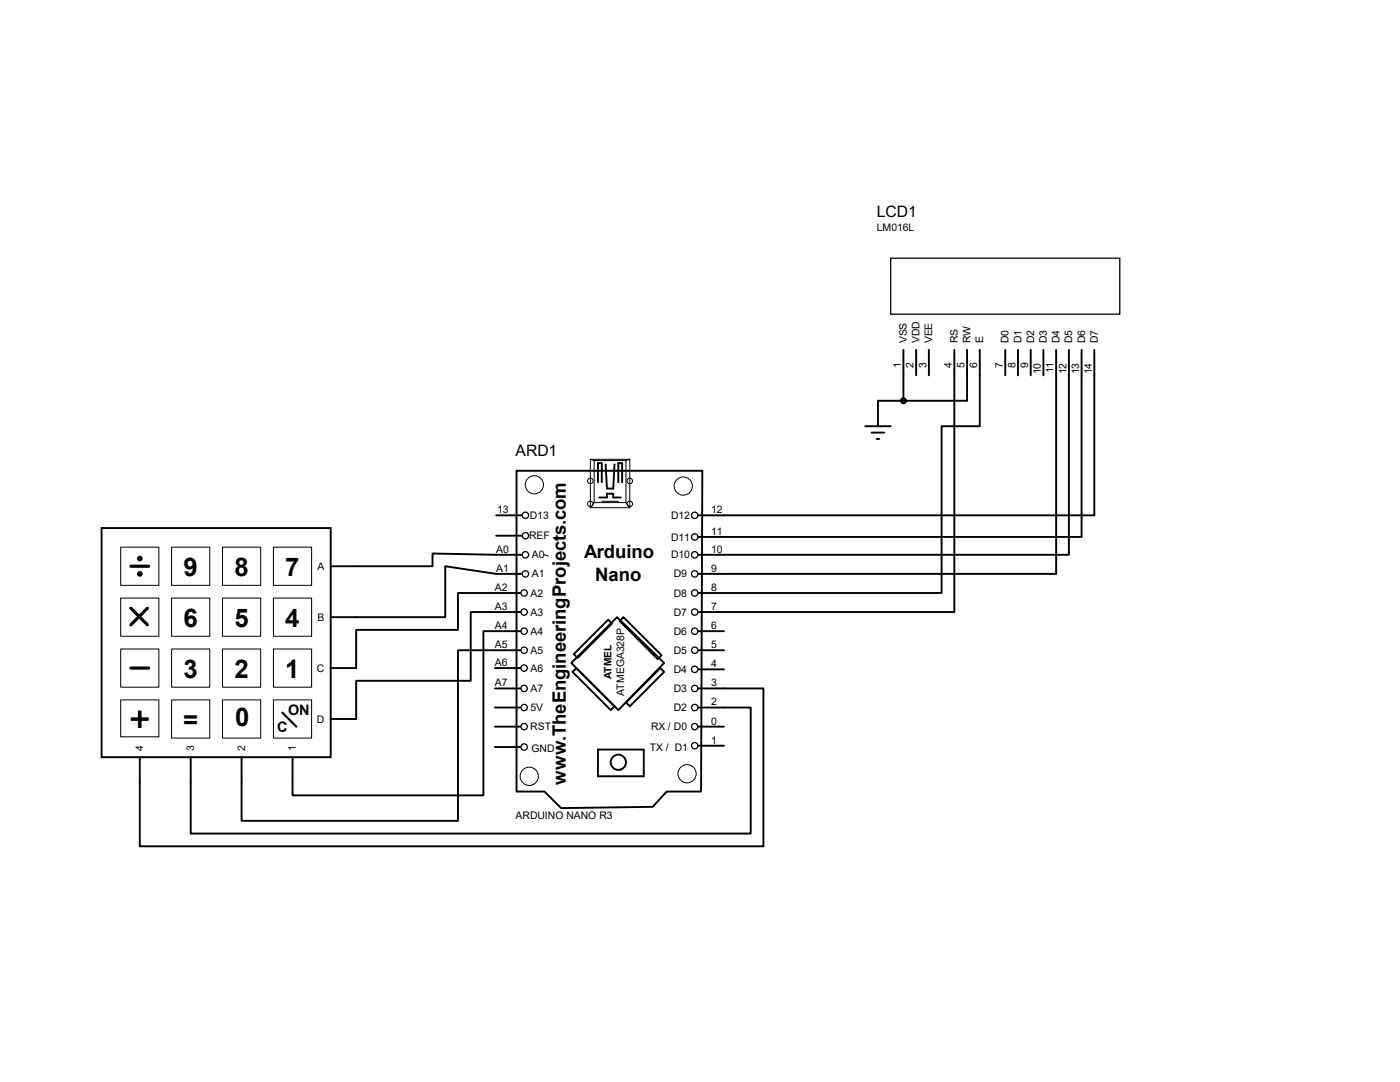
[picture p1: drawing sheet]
<svg xmlns="http://www.w3.org/2000/svg" width="279mm" height="216mm" viewBox="0 0 279 216" stroke-linecap="round" stroke-linejoin="round" font-family="sans-serif">
<g fill="none" stroke="#000" stroke-width=".38">
<path d="M180.3 80h-5.1v5M180.3 69.8v10.2M182.8 69.8v5.1M185.4 69.8v5.1M190.5 69.8v52.3h-51.1M193 69.8v10.2h-12.7M195.5 69.8v15.2h-7.6v33.3h-48.5M200.6 69.8v5.1M203.2 69.8v5.1M205.7 69.8v5.1M208.2 69.8v5.1M210.8 69.8v44.7h-71.4"/>
<path d="M213.3 69.8v40.9h-73.9M215.9 69.8v37.3h-76.5M218.4 69.8v33h-79M103.1 93.9h37.1l-.3 64h-6.8l-2.8 3.1-18.3 .2-3.3-3.3h-5.6zM119.3 96.2v-3.8h.8v3.8M119.6 99.3h1.5v-.8h1.3v.8h1.5M120.9 92.7l.2 4.5M122.6 92.7l-.2 4.8h-1.3M123.4 96.2v-3.8h.8v3.8M172.7 85h5.1M173.9 86.3h2.6M175 87.6h.5"/>
<path d="M20.3 105.4h45.7v45.7h-45.7zM99 102.8h5.1M99 106.9h5.1M103.8 118.3h-12.4v7.4h-20.3v7.6h-5.1M104.1 114.5h-5.1l-10.1-1.5v10.1h-22.9M104.1 110.7l-17.8-.3v2.6h-20.3M98.8 133.3h5M98.8 137.4h5M103.8 129.8h-12.4v34h-43.2v-12.7M103.8 125.9h-7.3v32.8h-38.1v-7.6M103.8 122.1h-9.9v13.7h-22.8v7.7h-5.1M114 132.3l9.1-9.2 9.4 9.2-9.1 9.4z"/>
<path d="M114.3 134.1l.7-.8 7.6 7.6-.7 .8zM121.4 123.7l.7 .7-6.8 6.9-.8-.8zM123.7 123.9l.7-.8 7.6 7.7-.7 .7zM131.8 133.3l.7 .8-6.8 6.8-.8-.7zM139.4 137.4h13v31.5h-124.5v-17.8M139.4 133.6h5.1M139.4 129.8h5.1M139.4 125.9h5.1M98.8 145h5M98.8 141.2h5M98.8 149.1h5M119.3 149.6h9.2v5.3h-9.2z"/>
<path d="M139.4 141.2h10.4v25.1h-111.7v-15.2M139.4 145h5.1M139.4 148.8h5.1"/>
<circle cx="123.4" cy="152.1" r="1.52"/>
</g>
<g fill="none" stroke="#000" stroke-width=".2">
<path d="M117.8 91.7h7.9v9.6h-7.9zM117.9 91.7l.7 .2M118.6 91.9h6.3v8.4h-6.3zM125.7 91.7l-.8 .2M24.1 109.2h7.6v7.6h-7.6zM24.1 119.3h7.6v7.7h-7.6zM34.2 109.2h7.7v7.6h-7.7zM34.2 119.3h7.7v7.7h-7.7zM44.4 109.2h7.6v7.6h-7.6zM44.4 119.3h7.6v7.7h-7.6zM54.6 109.2h7.6v7.6h-7.6zM54.6 119.3h7.6v7.7h-7.6z"/>
<path d="M108.7 110.7l.7 .3M118.6 100.3l-.8 1M120.1 100h3.3M124.9 100.3l.8 1M24.1 129.5h7.6v7.6h-7.6zM24.1 139.7h7.6v7.3h-7.6zM34.2 129.5h7.7v7.6h-7.7zM34.2 139.7h7.7v7.6h-7.7zM44.4 129.5h7.6v7.6h-7.6zM44.4 139.7h7.6v7.6h-7.6zM54.6 129.5h7.6v7.6h-7.6zM54.6 139.7h7.6v7.6h-7.6z"/>
<circle cx="106.6" cy="96.7" r="1.82"/>
<circle cx="117.8" cy="96" r=".55"/>
<circle cx="125.7" cy="96" r=".55"/>
<circle cx="136.4" cy="97" r="1.82"/>
<circle cx="117.8" cy="100.5" r=".55"/>
<circle cx="125.7" cy="100.5" r=".55"/>
<circle cx="105.6" cy="154.9" r="1.82"/>
<circle cx="137.1" cy="154.4" r="1.82"/>
</g>
<g fill="none" stroke="#000" stroke-width=".64">
<path d="M26.1 113h3.6M26.1 133.3h3.6M26.1 121.4l3.3 3.3M29.4 121.4l-3.3 3.3"/>
<circle cx="27.9" cy="111.5" r=".25"/>
<circle cx="27.9" cy="114.5" r=".25"/>
</g>
<path d="M56.3 142.2l2.8 2.8" fill="none" stroke="#000" stroke-width=".42"/>
<g fill="none" stroke="#000" stroke-width=".25">
<path d="M177.8 51.5h45.7v11.2h-45.7z"/>
<circle cx="104.6" cy="118.3" r=".64"/>
<circle cx="104.9" cy="114.5" r=".64"/>
<circle cx="104.9" cy="102.8" r=".64"/>
<circle cx="104.9" cy="106.9" r=".64"/>
<circle cx="104.9" cy="110.7" r=".64"/>
<circle cx="138.6" cy="107.1" r=".64"/>
<circle cx="138.6" cy="102.8" r=".64"/>
<circle cx="138.6" cy="114.5" r=".64"/>
<circle cx="138.6" cy="118.3" r=".64"/>
<circle cx="138.6" cy="110.7" r=".64"/>
<circle cx="104.6" cy="129.8" r=".64"/>
<circle cx="104.6" cy="133.3" r=".64"/>
<circle cx="104.6" cy="137.4" r=".64"/>
<circle cx="104.6" cy="125.9" r=".64"/>
<circle cx="104.6" cy="122.1" r=".64"/>
<circle cx="138.6" cy="137.4" r=".64"/>
<circle cx="138.6" cy="129.8" r=".64"/>
<circle cx="138.6" cy="133.6" r=".64"/>
<circle cx="138.6" cy="125.9" r=".64"/>
<circle cx="138.6" cy="122.1" r=".64"/>
<circle cx="104.6" cy="145" r=".64"/>
<circle cx="104.6" cy="141.2" r=".64"/>
<circle cx="104.6" cy="149.1" r=".64"/>
<circle cx="138.6" cy="145" r=".64"/>
<circle cx="138.6" cy="148.8" r=".64"/>
<circle cx="138.6" cy="141.2" r=".64"/>
</g>
<circle cx="180.3" cy="80" r=".51" fill="#000" stroke="#000" stroke-width=".38"/>
<text font-size="7.3" x="25.8" y="146">+</text>
<g font-size="5.1">
<text x="36.6" y="114.9">9</text>
<text x="46.8" y="114.9">8</text>
<text x="56.9" y="114.9">7</text>
<text x="36.6" y="125.1">6</text>
<text x="46.8" y="125.1">5</text>
<text x="56.9" y="125.1">4</text>
<text x="36.6" y="135.3">3</text>
<text x="46.8" y="135.3">2</text>
<text x="56.9" y="135.3">1</text>
<text x="36.6" y="145.4">=</text>
<text x="46.9" y="144.9">0</text>
</g>
<g font-size="3.7">
<text x="116.6" y="111.3">Arduino</text>
<text x="118.8" y="115.9">Nano</text>
<text x="112.9" y="156.6" transform="rotate(-90 112.9 156.6)">www.TheEngineeringProjects.com</text>
</g>
<g font-size="3.1">
<text x="175" y="43.3">LCD1</text>
<text x="102.9" y="90.9">ARD1</text>
</g>
<g font-size="2.9">
<text x="57.5" y="142.7">ON</text>
<text x="55.3" y="146">C</text>
</g>
<g font-size="2.1">
<text x="175" y="46.1">LM016L</text>
<text x="181" y="68.5" transform="rotate(-90 181 68.5)">VSS</text>
<text x="183.5" y="68.5" transform="rotate(-90 183.5 68.5)">VDD</text>
<text x="186.1" y="68.5" transform="rotate(-90 186.1 68.5)">VEE</text>
<text x="191.1" y="68.5" transform="rotate(-90 191.1 68.5)">RS</text>
<text x="193.7" y="68.5" transform="rotate(-90 193.7 68.5)">RW</text>
<text x="196.2" y="68.5" transform="rotate(-90 196.2 68.5)">E</text>
<text x="201.3" y="68.5" transform="rotate(-90 201.3 68.5)">D0</text>
<text x="203.8" y="68.5" transform="rotate(-90 203.8 68.5)">D1</text>
<text x="206.4" y="68.5" transform="rotate(-90 206.4 68.5)">D2</text>
<text x="208.9" y="68.5" transform="rotate(-90 208.9 68.5)">D3</text>
<text x="211.5" y="68.5" transform="rotate(-90 211.5 68.5)">D4</text>
<text x="214" y="68.5" transform="rotate(-90 214 68.5)">D5</text>
<text x="216.5" y="68.5" transform="rotate(-90 216.5 68.5)">D6</text>
<text x="219.1" y="68.5" transform="rotate(-90 219.1 68.5)">D7</text>
<text x="179.8" y="73.5" transform="rotate(-90 179.8 73.5)">1</text>
<text x="182.3" y="73.5" transform="rotate(-90 182.3 73.5)">2</text>
<text x="184.9" y="73.5" transform="rotate(-90 184.9 73.5)">3</text>
<text x="190" y="73.5" transform="rotate(-90 190 73.5)">4</text>
<text x="192.5" y="73.5" transform="rotate(-90 192.5 73.5)">5</text>
<text x="195" y="73.5" transform="rotate(-90 195 73.5)">6</text>
<text x="200.1" y="73.5" transform="rotate(-90 200.1 73.5)">7</text>
<text x="202.7" y="73.5" transform="rotate(-90 202.7 73.5)">8</text>
<text x="205.2" y="73.5" transform="rotate(-90 205.2 73.5)">9</text>
<text x="207.7" y="74.7" transform="rotate(-90 207.7 74.7)">10</text>
<text x="210.3" y="74.5" transform="rotate(-90 210.3 74.5)">11</text>
<text x="212.8" y="74.7" transform="rotate(-90 212.8 74.7)">12</text>
<text x="215.4" y="74.7" transform="rotate(-90 215.4 74.7)">13</text>
<text x="217.9" y="74.7" transform="rotate(-90 217.9 74.7)">14</text>
<text x="99.2" y="102.4">13</text>
<text x="105.6" y="107.6">REF</text>
<text x="105.7" y="103.5">D13</text>
<text x="133.9" y="103.5">D12</text>
<text x="133.9" y="107.9">D11</text>
<text x="141.9" y="106.7">11</text>
<text x="141.9" y="102.4">12</text>
<text x="63.3" y="113.7">A</text>
<text x="99" y="110.3">A0</text>
<text x="106.1" y="111.4">A0</text>
<text x="133.9" y="111.4">D10</text>
<text x="141.9" y="110.3">10</text>
<text x="98.8" y="117.9">A2</text>
<text x="99" y="114.1">A1</text>
<text x="105.9" y="119">A2</text>
<text x="106.1" y="115.2">A1</text>
<text x="134.5" y="115.2">D9</text>
<text x="134.5" y="119">D8</text>
<text x="141.9" y="117.9">8</text>
<text x="141.9" y="114.1">9</text>
<text x="63.3" y="123.9">B</text>
<text x="98.8" y="125.5">A4</text>
<text x="98.8" y="121.7">A3</text>
<text x="105.9" y="122.9">A3</text>
<text x="134.5" y="122.9">D7</text>
<text x="141.9" y="125.5">6</text>
<text x="141.9" y="121.7">7</text>
<text x="98.8" y="129.3">A5</text>
<text x="105.9" y="130.5">A5</text>
<text x="105.9" y="126.7">A4</text>
<text x="134.5" y="126.7">D6</text>
<text x="134.5" y="130.5">D5</text>
<text x="141.9" y="129.3">5</text>
<text x="63.2" y="134">C</text>
<text x="98.8" y="132.9">A6</text>
<text x="98.8" y="136.9">A7</text>
<text x="105.9" y="134">A6</text>
<text x="134.5" y="134.3">D4</text>
<text x="141.9" y="136.9">3</text>
<text x="141.9" y="133.1">4</text>
<text x="105.9" y="141.9">5V</text>
<text x="105.9" y="138.1">A7</text>
<text x="124.6" y="138.8" transform="rotate(-90 124.6 138.8)">ATMEGA328P</text>
<text x="134.5" y="138.1">D3</text>
<text x="134.5" y="141.9">D2</text>
<text x="141.9" y="140.8">2</text>
<text x="28.6" y="149.8" transform="rotate(-90 28.6 149.8)">4</text>
<text x="38.7" y="149.8" transform="rotate(-90 38.7 149.8)">3</text>
<text x="48.9" y="149.8" transform="rotate(-90 48.9 149.8)">2</text>
<text x="59.1" y="149.8" transform="rotate(-90 59.1 149.8)">1</text>
<text x="63.2" y="144.2">D</text>
<text x="105.8" y="145.7">RST</text>
<text x="129.7" y="149.8">TX / D1</text>
<text x="129.9" y="145.7">RX / D0</text>
<text x="141.9" y="144.6">0</text>
<text x="141.9" y="148.4">1</text>
<text x="106.1" y="150">GND</text>
<text x="102.9" y="163.3">ARDUINO NANO R3</text>
</g>
<text font-size="2" x="122" y="135.5" transform="rotate(-90 122 135.5)">ATMEL</text>
</svg>
